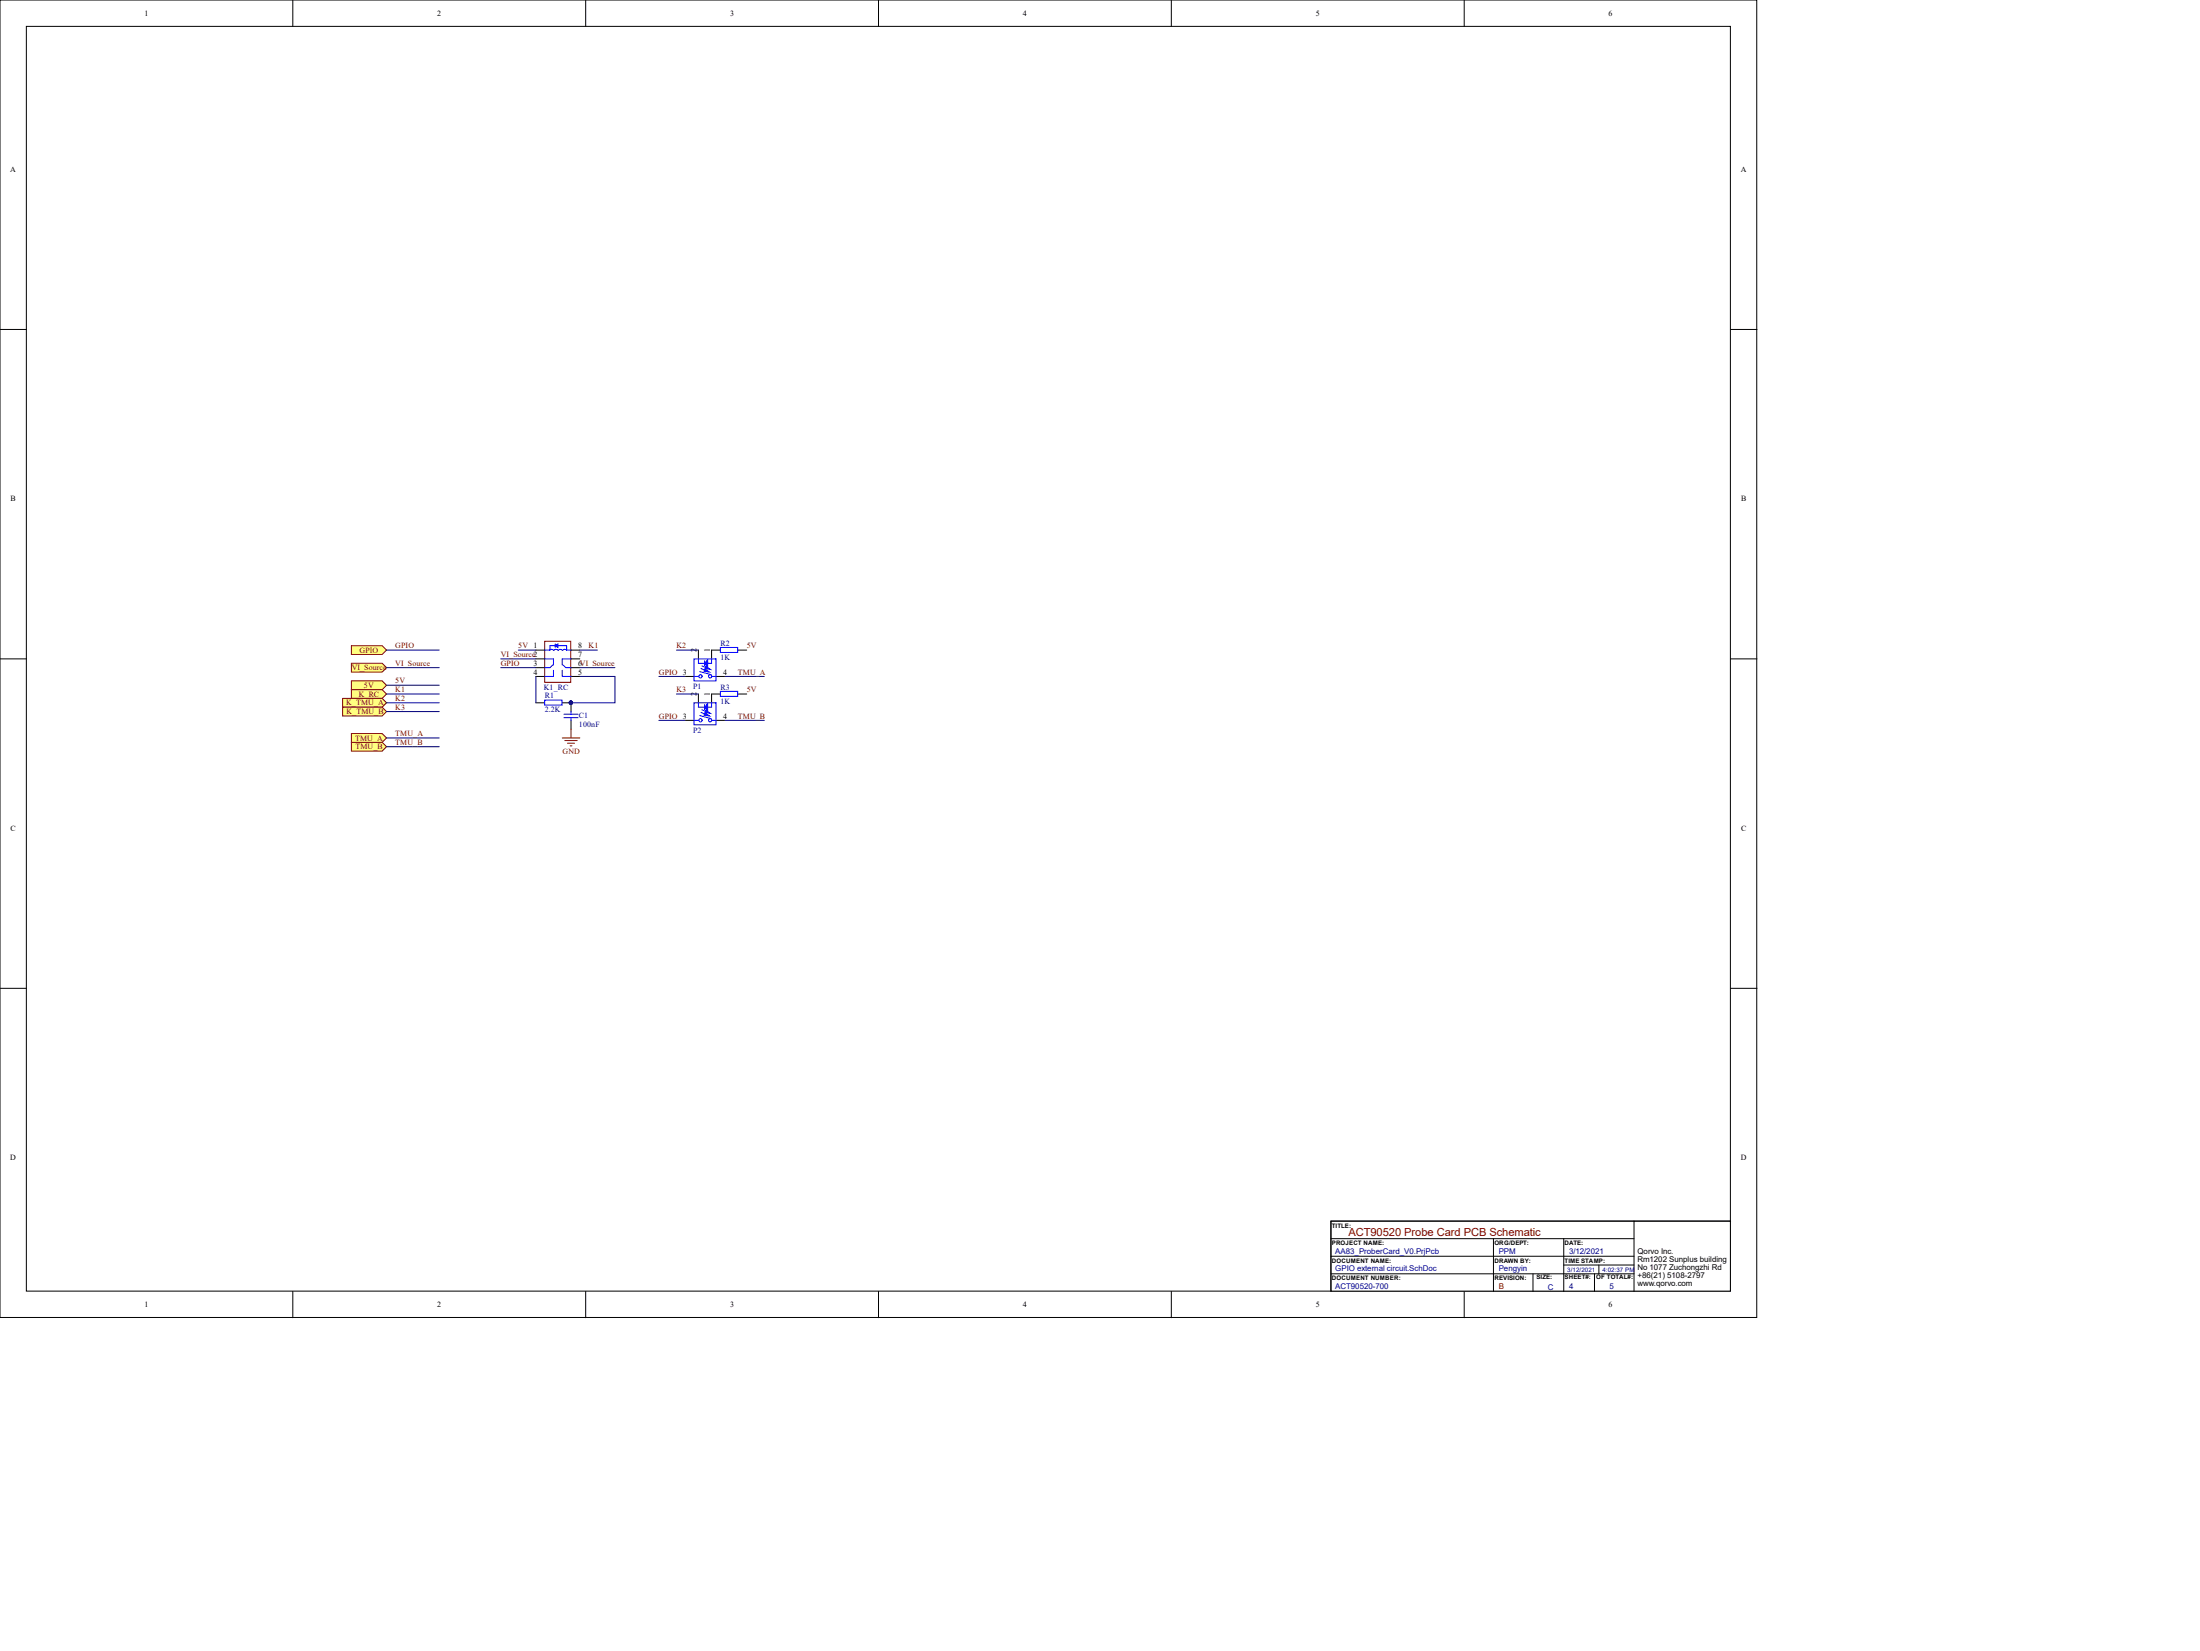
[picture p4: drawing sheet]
<svg xmlns="http://www.w3.org/2000/svg" width="635mm" height="476mm" viewBox="0 0 635 476" stroke-linecap="round" stroke-linejoin="round" font-family="sans-serif">
<g fill="#fff" stroke="#000" stroke-width=".29">
<path d="M0 0h506.8v380h-506.8z"/>
<path d="M7.6 7.6h491.6v364.8h-491.6z"/>
</g>
<g fill="none" stroke="#000" stroke-width=".29">
<path d="M84.5 0v7.6M169 0v7.6M253.4 0v7.6M337.9 0v7.6M422.4 0v7.6M0 95h7.6M499.3 95h7.6M0 190.1h7.6M499.3 190.1h7.6M0 285.1h7.6M499.3 285.1h7.6M84.5 372.5v7.6"/>
<path d="M169 372.5v7.6M253.4 372.5v7.6M337.9 372.5v7.6M422.4 372.5v7.6"/>
</g>
<path d="M383.9 352.2h115.3v20.2h-115.3z" fill="#fff" stroke="#000" stroke-width=".29"/>
<path d="M383.9 357.3h87.5M430.8 357.3v15.2M451.1 357.3v15.2M471.4 352.2h-87.5v20.3M499.3 352.2h-27.9v20.3M383.9 362.4h87.5M383.9 367.4h87.5M442.2 367.4v5.1M451.1 364.9h20.3M460 367.4v5.1M461.2 364.9v2.5" fill="none" stroke="#000" stroke-width=".29"/>
<g fill="#ffff80" stroke="#800000" stroke-width=".29">
<path d="M101.4 198.9h8.8l1.3 1.3-1.3 1.3h-8.8z" fill-rule="evenodd"/>
<path d="M101.4 186.3h8.8l1.3 1.2-1.3 1.3h-8.8z" fill-rule="evenodd"/>
</g>
<path d="M111.5 187.5h15.2M111.5 200.2h15.2" fill="none" stroke="#000080" stroke-width=".29"/>
<path d="M101.4 196.4h8.8l1.3 1.3-1.3 1.2h-8.8z" fill-rule="evenodd" fill="#ffff80" stroke="#800000" stroke-width=".29"/>
<path d="M111.5 197.7h15.2" fill="none" stroke="#000080" stroke-width=".29"/>
<path d="M157.1 185h7.6v11.8h-7.6z" fill="#fff" stroke="#800000" stroke-width=".29"/>
<path d="M154.6 187.5h2.5M154.6 190.1h2.5M154.6 192.6h2.5M154.6 195.1h2.5M164.7 187.5h2.6M164.7 190.1h2.6M164.7 192.6h2.6M164.7 195.1h2.6M154.6 202.7h2.5M162.2 202.7h2.5v2.6M164.7 207.8v2.5" fill="none" stroke="#000" stroke-width=".29"/>
<g fill="none" stroke="#00f" stroke-width=".29">
<path d="M157.1 190.1h2.6v1.7M159.4 191.8l-.8 .8h-1.5M159.7 193.4v1.7h-2.6M159.7 187.6l-.5-.3-.7 .3M160.2 185.8v1M160.2 186.3h-1.6v1.2h-1.5M160.9 186.3h2.6v1.2h1.2M161 187.6l-.5-.3-.7 .3M162.2 193.4v1.7h2.5M162.2 187.6l-.4-.3-.7 .3M162.4 191.8l.8 .8h1.5M163.5 187.6l-.5-.3-.7 .3"/>
<path d="M164.7 190.1h-2.5v1.7M157.1 202h5v1.4h-5zM162.7 206h4.1M162.7 207h4.1M164.7 205.3v.7M164.7 207v.8"/>
</g>
<path d="M160.2 186.3l.7-.5v1z" fill="#00f" stroke="#00f" stroke-width=".29"/>
<path d="M162.2 212.9h5.1M163 213.6h3.5M163.7 214.4h2M164.5 215.1h.5M164.7 210.3v2.6" fill="none" stroke="#800000" stroke-width=".29"/>
<circle cx="164.7" cy="202.7" r=".47" fill="#000080" stroke="#000080" stroke-width=".29"/>
<path d="M144.5 192.6h10.1M144.5 190.1h10.1M149.5 187.5h5.1M154.6 195.1v7.6M167.3 195.1h10.1v7.6h-12.7M167.3 187.5h5M167.3 192.6h10.1" fill="none" stroke="#000080" stroke-width=".29"/>
<path d="M101.4 191.3h8.8l1.3 1.3-1.3 1.3h-8.8z" fill-rule="evenodd" fill="#ffff80" stroke="#800000" stroke-width=".29"/>
<path d="M111.5 192.6h15.2M190.1 195.1h7.6M195.1 187.5h6.4M209.1 195.1h11.4M190.1 207.8h7.6M195.1 200.2h6.4M209.1 207.8h11.4" fill="none" stroke="#000080" stroke-width=".29"/>
<path d="M197.7 195.1h2.5M201.5 187.5v2.6M206.5 195.1h2.6M207.8 187.5h-2.5v2.6M212.9 187.5h2.5M197.7 207.8h2.5M201.5 200.2v2.5M206.5 207.8h2.6M207.8 200.2h-2.5v2.5M212.9 200.2h2.5" fill="none" stroke="#000" stroke-width=".29"/>
<g fill="none" stroke="#00f" stroke-width=".29">
<path d="M200.2 190.1h6.3v6.3h-6.3zM200.3 195.1h1.2M201.9 193.7l3.2 .9M202.2 192.8l1.8 .8M202.5 192.1l1.8 .7M203.2 190.6v1.5M205.3 190.1v1.2h-3.8v-1.1M205.5 195.1h1M207.8 186.8h5v1.4h-5zM207.8 199.4h5v1.5h-5zM200.2 202.7h6.3v6.4h-6.3zM200.3 207.8h1.2"/>
<path d="M201.9 206.4l3.2 .9M202.2 205.5l1.8 .8M202.5 204.8l1.8 .7M203.2 203.2v1.6M205.3 202.7v1.3h-3.8v-1.1M205.5 207.8h1"/>
<circle cx="202.1" cy="195.1" r=".47"/>
<circle cx="204.9" cy="195.1" r=".47"/>
<circle cx="202.1" cy="207.8" r=".47"/>
<circle cx="204.9" cy="207.8" r=".47"/>
</g>
<g fill="#00f" stroke="#00f" stroke-width=".29">
<path d="M204.1 190.3v2l-.9-1z"/>
<path d="M203.6 192.2l1.3 .9-1.5-.3z"/>
<path d="M203.4 193l1.2 .9-1.5-.3z"/>
<path d="M204.1 203v2l-.9-1z"/>
<path d="M203.6 204.9l1.3 .9-1.5-.3z"/>
<path d="M203.4 205.6l1.2 .9-1.5-.2z"/>
</g>
<path d="M101.4 214.1h8.8l1.3 1.3-1.3 1.3h-8.8z" fill-rule="evenodd" fill="#ffff80" stroke="#800000" stroke-width=".29"/>
<path d="M111.5 215.4h15.2" fill="none" stroke="#000080" stroke-width=".29"/>
<path d="M101.4 211.6h8.8l1.3 1.3-1.3 1.2h-8.8z" fill-rule="evenodd" fill="#ffff80" stroke="#800000" stroke-width=".29"/>
<path d="M111.5 212.9h15.2" fill="none" stroke="#000080" stroke-width=".29"/>
<path d="M98.8 201.5h11.4l1.3 1.2-1.3 1.3h-11.4z" fill-rule="evenodd" fill="#ffff80" stroke="#800000" stroke-width=".29"/>
<path d="M111.5 202.7h15.2" fill="none" stroke="#000080" stroke-width=".29"/>
<path d="M98.8 204h11.4l1.3 1.3-1.3 1.2h-11.4z" fill-rule="evenodd" fill="#ffff80" stroke="#800000" stroke-width=".29"/>
<path d="M111.5 205.3h15.2" fill="none" stroke="#000080" stroke-width=".29"/>
<text font-size="3.2" fill="#800000" x="389" y="356.6">ACT90520 Probe Card PCB Schematic</text>
<g font-size="2.3">
<text x="41.6" y="4.6">1</text>
<text x="126.1" y="4.6">2</text>
<text x="210.6" y="4.6">3</text>
<text x="295.1" y="4.6">4</text>
<text x="379.6" y="4.6">5</text>
<text x="464" y="4.6">6</text>
<text x="3" y="49.6">A</text>
<text x="502.2" y="49.6">A</text>
<text x="3" y="144.6">B</text>
<text x="502.3" y="144.6">B</text>
<text x="166.8" y="187">8</text>
<text x="166.8" y="189.6">7</text>
<text x="201" y="188" transform="rotate(-90 201 188)">2</text>
<text x="204.8" y="188" transform="rotate(-90 204.8 188)">1</text>
<text x="153.9" y="192.1">3</text>
<text x="153.9" y="194.6">4</text>
<text x="166.8" y="192.1">6VI_Source</text>
<text x="166.8" y="194.6">5</text>
<text x="208.6" y="194.6">4</text>
<text x="201" y="200.7" transform="rotate(-90 201 200.7)">2</text>
<text x="204.8" y="200.7" transform="rotate(-90 204.8 200.7)">1</text>
<text x="208.6" y="207.3">4</text>
<text x="3" y="239.6">C</text>
<text x="502.3" y="239.6">C</text>
<text x="3" y="334.7">D</text>
<text x="502.2" y="334.7">D</text>
<text x="472.4" y="361.9">Qorvo Inc.</text>
<text x="472.4" y="364.2">Rm1202 Sunplus building</text>
<text x="472.4" y="368.7">+86(21) 5108-2797</text>
<text x="472.4" y="366.4">No 1077 Zuchongzhi Rd</text>
<text x="472.4" y="371">www.qorvo.com</text>
<text x="41.6" y="377.1">1</text>
<text x="126.1" y="377.1">2</text>
<text x="210.6" y="377.1">3</text>
<text x="295.1" y="377.1">4</text>
<text x="379.6" y="377.1">5</text>
<text x="464" y="377.1">6</text>
</g>
<g font-size="2.3" fill="#800000">
<text x="103.7" y="188.3">GPIO</text>
<text x="114" y="187">GPIO</text>
<text x="144.5" y="189.6">VI_Source2</text>
<text x="149.5" y="187">5V 1</text>
<text x="169.8" y="187">K1</text>
<text x="195.1" y="187">K2</text>
<text x="215.4" y="187">5V</text>
<text x="101.5" y="193.4">VI_Source</text>
<text x="114" y="197.2">5V</text>
<text x="114" y="192.1">VI_Source</text>
<text x="144.5" y="192.1">GPIO</text>
<text x="190.1" y="194.6">GPIO 3</text>
<text x="212.9" y="194.6">TMU_A</text>
<text x="99.9" y="203.5">K_TMU_A</text>
<text x="103.5" y="201">K_RC</text>
<text x="105" y="198.4">5V</text>
<text x="114" y="199.7">K1</text>
<text x="114" y="202.2">K2</text>
<text x="195.1" y="199.7">K3</text>
<text x="215.4" y="199.7">5V</text>
<text x="99.9" y="206">K_TMU_B</text>
<text x="114" y="204.8">K3</text>
<text x="190.1" y="207.3">GPIO 3</text>
<text x="212.9" y="207.3">TMU_B</text>
<text x="102.5" y="213.6">TMU_A</text>
<text x="114" y="212.4">TMU_A</text>
<text x="114" y="214.9">TMU_B</text>
<text x="102.6" y="216.2">TMU_B</text>
<text x="162.3" y="217.4">GND</text>
<text x="432.3" y="371.8">B</text>
</g>
<g font-size="2.3" fill="#000080">
<text x="207.8" y="190.3">1K</text>
<text x="207.8" y="186.3">R2</text>
<text x="156.9" y="198.9">K1_RC</text>
<text x="157.1" y="201.5">R1</text>
<text x="200" y="198.7">P1</text>
<text x="207.8" y="203">1K</text>
<text x="207.8" y="198.9">R3</text>
<text x="157.1" y="205.5">2.2K</text>
<text x="167" y="209.6">100nF</text>
<text x="167" y="207">C1</text>
<text x="200" y="211.3">P2</text>
<text x="385.2" y="361.6">AA83_ProberCard_V0.PrjPcb</text>
<text x="432.3" y="361.6">PPM</text>
<text x="452.6" y="361.6">3/12/2021</text>
<text x="385.2" y="366.7">GPIO external circuit.SchDoc</text>
<text x="385.2" y="371.8">ACT90520-700</text>
<text x="432.3" y="366.7">Pengyin</text>
<text x="452.6" y="371.8">4</text>
<text x="464.3" y="371.8">5</text>
<text x="446.5" y="372">C</text>
</g>
<g font-size="1.8">
<text x="384.2" y="354.1">TITLE:</text>
<text x="384.2" y="359.2">PROJECT NAME:</text>
<text x="431.1" y="359.2">ORG/DEPT:</text>
<text x="451.4" y="359.2">DATE:</text>
<text x="384.2" y="364.2">DOCUMENT NAME:</text>
<text x="431.1" y="364.2">DRAWN BY:</text>
<text x="451.4" y="364.2">TIME STAMP:</text>
<text x="384.2" y="369.3">DOCUMENT NUMBER:</text>
<text x="431.1" y="369.3">REVISION:</text>
<text x="443.2" y="369.1">SIZE:</text>
<text x="451.4" y="369.1">SHEET#:</text>
<text x="460.5" y="369.1">OF TOTAL#:</text>
</g>
<g font-size="1.8" fill="#000080">
<text x="452.1" y="367">3/12/2021</text>
<text x="462.3" y="367">4:02:37 PM</text>
</g>
</svg>
